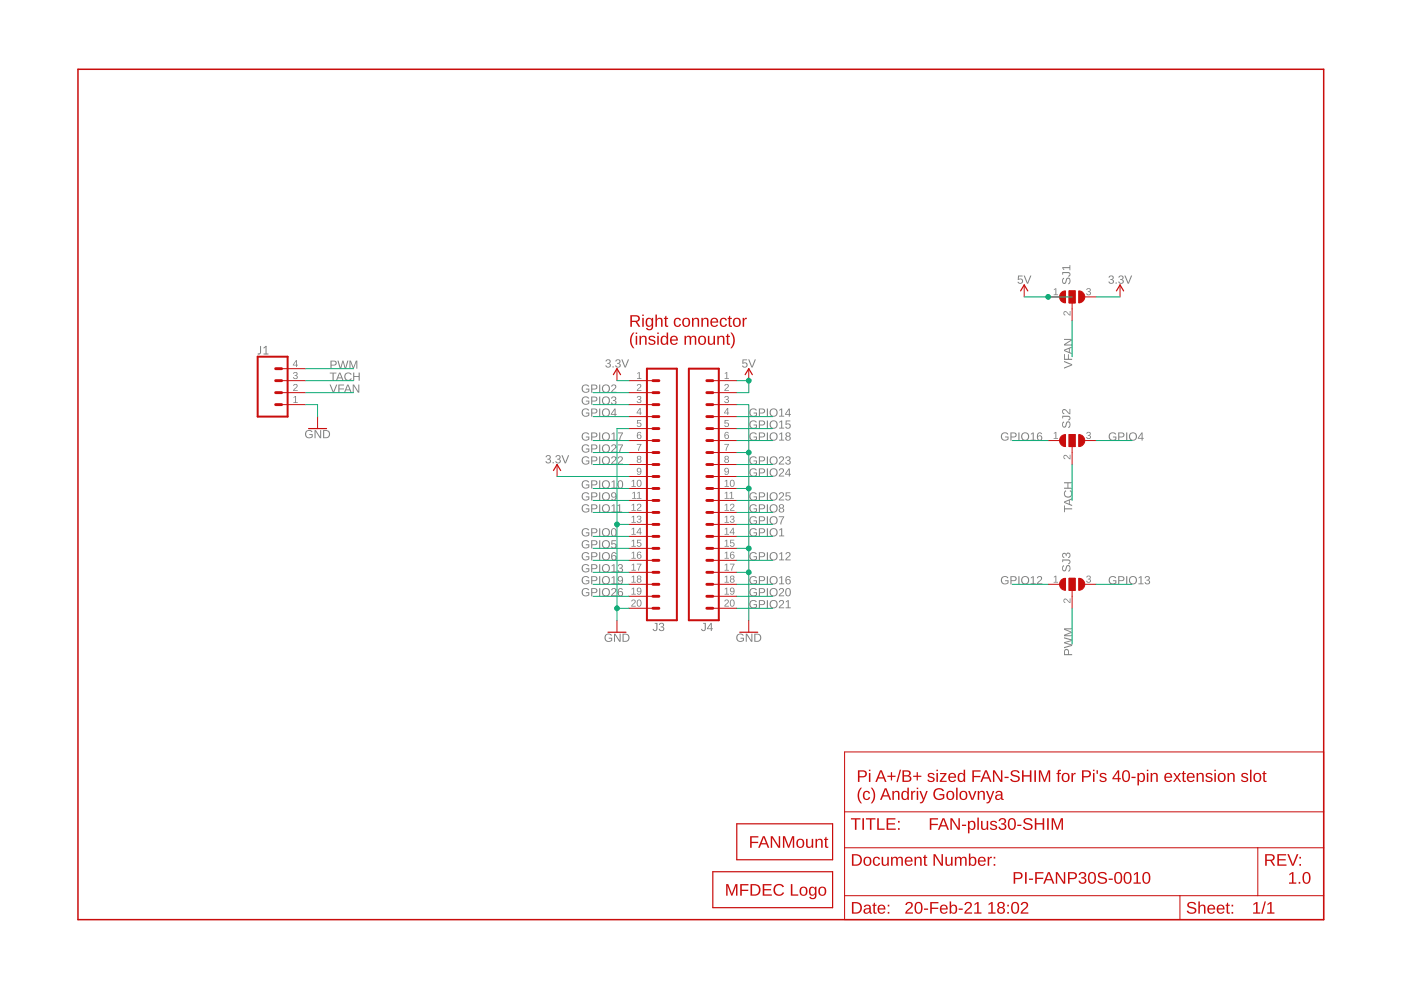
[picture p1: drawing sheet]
<?xml version="1.0" encoding="utf-8"?>
<!DOCTYPE eagle SYSTEM "eagle.dtd">
<!--
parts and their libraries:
SparkFun-PowerSymbols: Licensing: Creative Commons ShareAlike 4.0 International - https://creativecommons.org/licenses/by-sa/4.0
-->
<eagle version="9.6.2">
<drawing>
<settings>
<setting alwaysvectorfont="no"/>
<setting verticaltext="up"/>
</settings>
<grid distance="0.1" unitdist="inch" unit="inch" style="lines" multiple="1" display="no" altdistance="0.01" altunitdist="inch" altunit="inch"/>
<schematic xreflabel="%F%N/%S.%C%R" xrefpart="/%S.%C%R">
<libraries>
<library name="frames">
<symbols>
<symbol name="DINA4_L">
<frame x1="0" y1="0" x2="264.16" y2="180.34" columns="4" rows="4" layer="94" border-left="no" border-top="no" border-right="no" border-bottom="no"/>
</symbol>
<symbol name="DOCFIELD">
<wire x1="0" y1="0" x2="71.12" y2="0" width="0.1016" layer="94"/>
<wire x1="101.6" y1="15.24" x2="87.63" y2="15.24" width="0.1016" layer="94"/>
<wire x1="0" y1="0" x2="0" y2="5.08" width="0.1016" layer="94"/>
<wire x1="0" y1="5.08" x2="71.12" y2="5.08" width="0.1016" layer="94"/>
<wire x1="0" y1="5.08" x2="0" y2="15.24" width="0.1016" layer="94"/>
<wire x1="101.6" y1="15.24" x2="101.6" y2="5.08" width="0.1016" layer="94"/>
<wire x1="71.12" y1="5.08" x2="71.12" y2="0" width="0.1016" layer="94"/>
<wire x1="71.12" y1="5.08" x2="87.63" y2="5.08" width="0.1016" layer="94"/>
<wire x1="71.12" y1="0" x2="101.6" y2="0" width="0.1016" layer="94"/>
<wire x1="87.63" y1="15.24" x2="87.63" y2="5.08" width="0.1016" layer="94"/>
<wire x1="87.63" y1="15.24" x2="0" y2="15.24" width="0.1016" layer="94"/>
<wire x1="87.63" y1="5.08" x2="101.6" y2="5.08" width="0.1016" layer="94"/>
<wire x1="101.6" y1="5.08" x2="101.6" y2="0" width="0.1016" layer="94"/>
<wire x1="0" y1="15.24" x2="0" y2="22.86" width="0.1016" layer="94"/>
<wire x1="101.6" y1="35.56" x2="0" y2="35.56" width="0.1016" layer="94"/>
<wire x1="101.6" y1="35.56" x2="101.6" y2="22.86" width="0.1016" layer="94"/>
<wire x1="0" y1="22.86" x2="101.6" y2="22.86" width="0.1016" layer="94"/>
<wire x1="0" y1="22.86" x2="0" y2="35.56" width="0.1016" layer="94"/>
<wire x1="101.6" y1="22.86" x2="101.6" y2="15.24" width="0.1016" layer="94"/>
<text x="1.27" y="1.27" size="2.54" layer="94">Date:</text>
<text x="12.7" y="1.27" size="2.54" layer="94">&gt;LAST_DATE_TIME</text>
<text x="72.39" y="1.27" size="2.54" layer="94">Sheet:</text>
<text x="86.36" y="1.27" size="2.54" layer="94">&gt;SHEET</text>
<text x="88.9" y="11.43" size="2.54" layer="94">REV:</text>
<text x="1.27" y="19.05" size="2.54" layer="94">TITLE:</text>
<text x="1.27" y="11.43" size="2.54" layer="94">Document Number:</text>
<text x="17.78" y="19.05" size="2.54" layer="94">&gt;DRAWING_NAME</text>
</symbol>
</symbols>
<devicesets>
<deviceset name="DINA4_L" prefix="FRAME" uservalue="yes">
<gates>
<gate name="G$1" symbol="DINA4_L" x="0" y="0"/>
<gate name="G$2" symbol="DOCFIELD" x="162.56" y="0" addlevel="must"/>
</gates>
<devices>
<device name="">
<technologies>
<technology name=""/>
</technologies>
</device>
</devices>
</deviceset>
</devicesets>
</library>
<library name="SparkFun-PowerSymbols">
<symbols>
<symbol name="3.3V">
<wire x1="0.762" y1="1.27" x2="0" y2="2.54" width="0.254" layer="94"/>
<wire x1="0" y1="2.54" x2="-0.762" y2="1.27" width="0.254" layer="94"/>
<pin name="3.3V" x="0" y="0" visible="off" length="short" direction="sup" rot="R90"/>
<text x="0" y="2.794" size="1.778" layer="96" align="bottom-center">&gt;VALUE</text>
</symbol>
<symbol name="DGND">
<wire x1="-1.905" y1="0" x2="1.905" y2="0" width="0.254" layer="94"/>
<pin name="GND" x="0" y="2.54" visible="off" length="short" direction="sup" rot="R270"/>
<text x="0" y="-0.254" size="1.778" layer="96" align="top-center">&gt;VALUE</text>
</symbol>
<symbol name="5V">
<wire x1="0.762" y1="1.27" x2="0" y2="2.54" width="0.254" layer="94"/>
<wire x1="0" y1="2.54" x2="-0.762" y2="1.27" width="0.254" layer="94"/>
<pin name="5V" x="0" y="0" visible="off" length="short" direction="sup" rot="R90"/>
<text x="0" y="2.794" size="1.778" layer="96" align="bottom-center">&gt;VALUE</text>
</symbol>
</symbols>
<devicesets>
<deviceset name="3.3V" prefix="SUPPLY">
<gates>
<gate name="G$1" symbol="3.3V" x="0" y="0"/>
</gates>
<devices>
<device name="">
<technologies>
<technology name=""/>
</technologies>
</device>
</devices>
</deviceset>
<deviceset name="GND" prefix="GND">
<gates>
<gate name="1" symbol="DGND" x="0" y="0"/>
</gates>
<devices>
<device name="">
<technologies>
<technology name=""/>
</technologies>
</device>
</devices>
</deviceset>
<deviceset name="5V" prefix="SUPPLY">
<gates>
<gate name="G$1" symbol="5V" x="0" y="0"/>
</gates>
<devices>
<device name="">
<technologies>
<technology name=""/>
</technologies>
</device>
</devices>
</deviceset>
</devicesets>
</library>
<library name="_my_locked_connectors">
<symbols>
<symbol name="CONN_20">
<wire x1="3.81" y1="-27.94" x2="-2.54" y2="-27.94" width="0.4064" layer="94"/>
<wire x1="1.27" y1="-20.32" x2="2.54" y2="-20.32" width="0.6096" layer="94"/>
<wire x1="1.27" y1="-22.86" x2="2.54" y2="-22.86" width="0.6096" layer="94"/>
<wire x1="1.27" y1="-25.4" x2="2.54" y2="-25.4" width="0.6096" layer="94"/>
<wire x1="1.27" y1="-15.24" x2="2.54" y2="-15.24" width="0.6096" layer="94"/>
<wire x1="1.27" y1="-17.78" x2="2.54" y2="-17.78" width="0.6096" layer="94"/>
<wire x1="1.27" y1="-12.7" x2="2.54" y2="-12.7" width="0.6096" layer="94"/>
<wire x1="1.27" y1="-10.16" x2="2.54" y2="-10.16" width="0.6096" layer="94"/>
<wire x1="1.27" y1="-7.62" x2="2.54" y2="-7.62" width="0.6096" layer="94"/>
<wire x1="1.27" y1="-5.08" x2="2.54" y2="-5.08" width="0.6096" layer="94"/>
<wire x1="1.27" y1="-2.54" x2="2.54" y2="-2.54" width="0.6096" layer="94"/>
<wire x1="1.27" y1="5.08" x2="2.54" y2="5.08" width="0.6096" layer="94"/>
<wire x1="1.27" y1="2.54" x2="2.54" y2="2.54" width="0.6096" layer="94"/>
<wire x1="1.27" y1="0" x2="2.54" y2="0" width="0.6096" layer="94"/>
<wire x1="-2.54" y1="25.4" x2="-2.54" y2="-27.94" width="0.4064" layer="94"/>
<wire x1="3.81" y1="-27.94" x2="3.81" y2="25.4" width="0.4064" layer="94"/>
<wire x1="-2.54" y1="25.4" x2="3.81" y2="25.4" width="0.4064" layer="94"/>
<wire x1="1.27" y1="10.16" x2="2.54" y2="10.16" width="0.6096" layer="94"/>
<wire x1="1.27" y1="7.62" x2="2.54" y2="7.62" width="0.6096" layer="94"/>
<wire x1="1.27" y1="12.7" x2="2.54" y2="12.7" width="0.6096" layer="94"/>
<wire x1="1.27" y1="15.24" x2="2.54" y2="15.24" width="0.6096" layer="94"/>
<wire x1="1.27" y1="17.78" x2="2.54" y2="17.78" width="0.6096" layer="94"/>
<wire x1="1.27" y1="20.32" x2="2.54" y2="20.32" width="0.6096" layer="94"/>
<wire x1="1.27" y1="22.86" x2="2.54" y2="22.86" width="0.6096" layer="94"/>
<text x="-2.54" y="-30.226" size="1.778" layer="96">&gt;VALUE</text>
<text x="-2.54" y="25.908" size="1.778" layer="95">&gt;NAME</text>
<pin name="1" x="7.62" y="-25.4" visible="pad" length="middle" direction="pas" swaplevel="1" rot="R180"/>
<pin name="2" x="7.62" y="-22.86" visible="pad" length="middle" direction="pas" swaplevel="1" rot="R180"/>
<pin name="3" x="7.62" y="-20.32" visible="pad" length="middle" direction="pas" swaplevel="1" rot="R180"/>
<pin name="4" x="7.62" y="-17.78" visible="pad" length="middle" direction="pas" swaplevel="1" rot="R180"/>
<pin name="5" x="7.62" y="-15.24" visible="pad" length="middle" direction="pas" swaplevel="1" rot="R180"/>
<pin name="6" x="7.62" y="-12.7" visible="pad" length="middle" direction="pas" swaplevel="1" rot="R180"/>
<pin name="7" x="7.62" y="-10.16" visible="pad" length="middle" direction="pas" swaplevel="1" rot="R180"/>
<pin name="8" x="7.62" y="-7.62" visible="pad" length="middle" direction="pas" swaplevel="1" rot="R180"/>
<pin name="9" x="7.62" y="-5.08" visible="pad" length="middle" direction="pas" swaplevel="1" rot="R180"/>
<pin name="10" x="7.62" y="-2.54" visible="pad" length="middle" direction="pas" swaplevel="1" rot="R180"/>
<pin name="11" x="7.62" y="0" visible="pad" length="middle" direction="pas" swaplevel="1" rot="R180"/>
<pin name="12" x="7.62" y="2.54" visible="pad" length="middle" direction="pas" swaplevel="1" rot="R180"/>
<pin name="13" x="7.62" y="5.08" visible="pad" length="middle" direction="pas" swaplevel="1" rot="R180"/>
<pin name="14" x="7.62" y="7.62" visible="pad" length="middle" direction="pas" swaplevel="1" rot="R180"/>
<pin name="15" x="7.62" y="10.16" visible="pad" length="middle" direction="pas" swaplevel="1" rot="R180"/>
<pin name="16" x="7.62" y="12.7" visible="pad" length="middle" direction="pas" swaplevel="1" rot="R180"/>
<pin name="17" x="7.62" y="15.24" visible="pad" length="middle" direction="pas" swaplevel="1" rot="R180"/>
<pin name="18" x="7.62" y="17.78" visible="pad" length="middle" direction="pas" swaplevel="1" rot="R180"/>
<pin name="19" x="7.62" y="20.32" visible="pad" length="middle" direction="pas" swaplevel="1" rot="R180"/>
<pin name="20" x="7.62" y="22.86" visible="pad" length="middle" direction="pas" swaplevel="1" rot="R180"/>
</symbol>
</symbols>
<devicesets>
<deviceset name="CONN_20" prefix="J" uservalue="yes">
<gates>
<gate name="G$1" symbol="CONN_20" x="0" y="0"/>
</gates>
<devices>
<device name="PTH" package="1X20">
<connects>
<connect gate="G$1" pin="1" pad="1"/>
<connect gate="G$1" pin="10" pad="10"/>
<connect gate="G$1" pin="11" pad="11"/>
<connect gate="G$1" pin="12" pad="12"/>
<connect gate="G$1" pin="13" pad="13"/>
<connect gate="G$1" pin="14" pad="14"/>
<connect gate="G$1" pin="15" pad="15"/>
<connect gate="G$1" pin="16" pad="16"/>
<connect gate="G$1" pin="17" pad="17"/>
<connect gate="G$1" pin="18" pad="18"/>
<connect gate="G$1" pin="19" pad="19"/>
<connect gate="G$1" pin="2" pad="2"/>
<connect gate="G$1" pin="20" pad="20"/>
<connect gate="G$1" pin="3" pad="3"/>
<connect gate="G$1" pin="4" pad="4"/>
<connect gate="G$1" pin="5" pad="5"/>
<connect gate="G$1" pin="6" pad="6"/>
<connect gate="G$1" pin="7" pad="7"/>
<connect gate="G$1" pin="8" pad="8"/>
<connect gate="G$1" pin="9" pad="9"/>
</connects>
<technologies>
<technology name=""/>
</technologies>
</device>
<device name="LOCK" package="1X20_LOCK">
<connects>
<connect gate="G$1" pin="1" pad="1"/>
<connect gate="G$1" pin="10" pad="10"/>
<connect gate="G$1" pin="11" pad="11"/>
<connect gate="G$1" pin="12" pad="12"/>
<connect gate="G$1" pin="13" pad="13"/>
<connect gate="G$1" pin="14" pad="14"/>
<connect gate="G$1" pin="15" pad="15"/>
<connect gate="G$1" pin="16" pad="16"/>
<connect gate="G$1" pin="17" pad="17"/>
<connect gate="G$1" pin="18" pad="18"/>
<connect gate="G$1" pin="19" pad="19"/>
<connect gate="G$1" pin="2" pad="2"/>
<connect gate="G$1" pin="20" pad="20"/>
<connect gate="G$1" pin="3" pad="3"/>
<connect gate="G$1" pin="4" pad="4"/>
<connect gate="G$1" pin="5" pad="5"/>
<connect gate="G$1" pin="6" pad="6"/>
<connect gate="G$1" pin="7" pad="7"/>
<connect gate="G$1" pin="8" pad="8"/>
<connect gate="G$1" pin="9" pad="9"/>
</connects>
<technologies>
<technology name=""/>
</technologies>
</device>
</devices>
</deviceset>
</devicesets>
</library>
<library name="_my_logos">
<symbols>
<symbol name="MFDECLOGO">
<text x="2.54" y="2.54" size="2.54" layer="94">MFDEC Logo</text>
<wire x1="0" y1="0" x2="0" y2="7.62" width="0.254" layer="94"/>
<wire x1="0" y1="7.62" x2="25.4" y2="7.62" width="0.254" layer="94"/>
<wire x1="25.4" y1="7.62" x2="25.4" y2="0" width="0.254" layer="94"/>
<wire x1="25.4" y1="0" x2="0" y2="0" width="0.254" layer="94"/>
</symbol>
</symbols>
<devicesets>
<deviceset name="MFDECLOGO" prefix="LOGO">
<gates>
<gate name="G$1" symbol="MFDECLOGO" x="0" y="0"/>
</gates>
<devices>
<device name="_SQ_5MM" package="MFDEC_SQ_5MM">
<technologies>
<technology name=""/>
</technologies>
</device>
<device name="_SQ_8MM" package="MFDEC_SQ_8MM">
<technologies>
<technology name=""/>
</technologies>
</device>
<device name="_SQ_16MM" package="MFDEC_SQ_16MM">
<technologies>
<technology name=""/>
</technologies>
</device>
<device name="_SQ_10MM" package="MFDEC_SQ_10MM">
<technologies>
<technology name=""/>
</technologies>
</device>
<device name="_SQ_20MM" package="MFDEC_SQ_20MM">
<technologies>
<technology name=""/>
</technologies>
</device>
<device name="_L_20MM" package="MFDEC_L_20MM">
<technologies>
<technology name=""/>
</technologies>
</device>
<device name="_L_30MM" package="MFDEC_L_30MM">
<technologies>
<technology name=""/>
</technologies>
</device>
<device name="_L_40MM" package="MFDEC_L_40MM">
<technologies>
<technology name=""/>
</technologies>
</device>
<device name="_L_10MM" package="MFDEC_L_10MM">
<technologies>
<technology name=""/>
</technologies>
</device>
</devices>
</deviceset>
</devicesets>
</library>
<library name="_my_fans">
<symbols>
<symbol name="FANMNT">
<text x="2.54" y="2.54" size="2.54" layer="94">FANMount</text>
<wire x1="0" y1="0" x2="20.32" y2="0" width="0.254" layer="94"/>
<wire x1="20.32" y1="0" x2="20.32" y2="7.62" width="0.254" layer="94"/>
<wire x1="20.32" y1="7.62" x2="0" y2="7.62" width="0.254" layer="94"/>
<wire x1="0" y1="7.62" x2="0" y2="0" width="0.254" layer="94"/>
</symbol>
</symbols>
<devicesets>
<deviceset name="FAN" prefix="FAN">
<gates>
<gate name="G$1" symbol="FANMNT" x="0" y="0"/>
</gates>
<devices>
<device name="40H" package="FAN40H">
<technologies>
<technology name=""/>
</technologies>
</device>
<device name="40HO" package="FAN40HO">
<technologies>
<technology name=""/>
</technologies>
</device>
<device name="30H" package="FAN30H">
<technologies>
<technology name=""/>
</technologies>
</device>
<device name="30HO" package="FAN30HO">
<technologies>
<technology name=""/>
</technologies>
</device>
<device name="25H" package="FAN25H">
<technologies>
<technology name=""/>
</technologies>
</device>
<device name="25HO" package="FAN25HO">
<technologies>
<technology name=""/>
</technologies>
</device>
<device name="20H" package="FAN20H">
<technologies>
<technology name=""/>
</technologies>
</device>
<device name="20HO" package="FAN20HO">
<technologies>
<technology name=""/>
</technologies>
</device>
<device name="17H" package="FAN17H">
<technologies>
<technology name=""/>
</technologies>
</device>
<device name="17HO" package="FAN17HO">
<technologies>
<technology name=""/>
</technologies>
</device>
<device name="50H" package="FAN50H">
<technologies>
<technology name=""/>
</technologies>
</device>
<device name="50HO" package="FAN50HO">
<technologies>
<technology name=""/>
</technologies>
</device>
<device name="60H" package="FAN60H">
<technologies>
<technology name=""/>
</technologies>
</device>
<device name="60HO" package="FAN60HO">
<technologies>
<technology name=""/>
</technologies>
</device>
</devices>
</deviceset>
</devicesets>
</library>
<library name="SparkFun-Connectors">
<symbols>
<symbol name="CONN_04">
<wire x1="1.27" y1="-5.08" x2="-5.08" y2="-5.08" width="0.4064" layer="94"/>
<wire x1="-1.27" y1="2.54" x2="0" y2="2.54" width="0.6096" layer="94"/>
<wire x1="-1.27" y1="0" x2="0" y2="0" width="0.6096" layer="94"/>
<wire x1="-1.27" y1="-2.54" x2="0" y2="-2.54" width="0.6096" layer="94"/>
<wire x1="-5.08" y1="7.62" x2="-5.08" y2="-5.08" width="0.4064" layer="94"/>
<wire x1="1.27" y1="-5.08" x2="1.27" y2="7.62" width="0.4064" layer="94"/>
<wire x1="-5.08" y1="7.62" x2="1.27" y2="7.62" width="0.4064" layer="94"/>
<wire x1="-1.27" y1="5.08" x2="0" y2="5.08" width="0.6096" layer="94"/>
<text x="-5.08" y="-7.366" size="1.778" layer="96" font="vector">&gt;VALUE</text>
<text x="-5.08" y="8.128" size="1.778" layer="95" font="vector">&gt;NAME</text>
<pin name="1" x="5.08" y="-2.54" visible="pad" length="middle" direction="pas" swaplevel="1" rot="R180"/>
<pin name="2" x="5.08" y="0" visible="pad" length="middle" direction="pas" swaplevel="1" rot="R180"/>
<pin name="3" x="5.08" y="2.54" visible="pad" length="middle" direction="pas" swaplevel="1" rot="R180"/>
<pin name="4" x="5.08" y="5.08" visible="pad" length="middle" direction="pas" swaplevel="1" rot="R180"/>
</symbol>
</symbols>
<devicesets>
<deviceset name="CONN_04" prefix="J" uservalue="yes">
<gates>
<gate name="G$1" symbol="CONN_04" x="-2.54" y="0"/>
</gates>
<devices>
<device name="" package="1X04">
<connects>
<connect gate="G$1" pin="1" pad="1"/>
<connect gate="G$1" pin="2" pad="2"/>
<connect gate="G$1" pin="3" pad="3"/>
<connect gate="G$1" pin="4" pad="4"/>
</connects>
<package3dinstances>
<package3dinstance package3d_urn="urn:adsk.eagle:package:38085/1"/>
</package3dinstances>
<technologies>
<technology name="">
<attribute name="PROD_ID" value="CONN-09696" constant="no"/>
</technology>
</technologies>
</device>
<device name="POLAR" package="MOLEX-1X4">
<connects>
<connect gate="G$1" pin="1" pad="1"/>
<connect gate="G$1" pin="2" pad="2"/>
<connect gate="G$1" pin="3" pad="3"/>
<connect gate="G$1" pin="4" pad="4"/>
</connects>
<package3dinstances>
<package3dinstance package3d_urn="urn:adsk.eagle:package:38087/1"/>
</package3dinstances>
<technologies>
<technology name="">
<attribute name="PROD_ID" value="CONN-08186" constant="no"/>
<attribute name="SF_ID" value="PRT-08231" constant="no"/>
</technology>
</technologies>
</device>
<device name="SCREW" package="SCREWTERMINAL-3.5MM-4">
<connects>
<connect gate="G$1" pin="1" pad="1"/>
<connect gate="G$1" pin="2" pad="2"/>
<connect gate="G$1" pin="3" pad="3"/>
<connect gate="G$1" pin="4" pad="4"/>
</connects>
<package3dinstances>
<package3dinstance package3d_urn="urn:adsk.eagle:package:38090/1"/>
</package3dinstances>
<technologies>
<technology name="">
<attribute name="PROD_ID" value="2xCONN-08399" constant="no"/>
<attribute name="SF_ID" value="2xPRT-08084" constant="no"/>
</technology>
</technologies>
</device>
<device name="1.27MM" package="1X04_1.27MM">
<connects>
<connect gate="G$1" pin="1" pad="1"/>
<connect gate="G$1" pin="2" pad="2"/>
<connect gate="G$1" pin="3" pad="3"/>
<connect gate="G$1" pin="4" pad="4"/>
</connects>
<package3dinstances>
<package3dinstance package3d_urn="urn:adsk.eagle:package:38086/1"/>
</package3dinstances>
<technologies>
<technology name=""/>
</technologies>
</device>
<device name="LOCK" package="1X04_LOCK">
<connects>
<connect gate="G$1" pin="1" pad="1"/>
<connect gate="G$1" pin="2" pad="2"/>
<connect gate="G$1" pin="3" pad="3"/>
<connect gate="G$1" pin="4" pad="4"/>
</connects>
<package3dinstances>
<package3dinstance package3d_urn="urn:adsk.eagle:package:38089/1"/>
</package3dinstances>
<technologies>
<technology name="">
<attribute name="PROD_ID" value="CONN-09696" constant="no"/>
</technology>
</technologies>
</device>
<device name="LOCK_LONGPADS" package="1X04_LOCK_LONGPADS">
<connects>
<connect gate="G$1" pin="1" pad="1"/>
<connect gate="G$1" pin="2" pad="2"/>
<connect gate="G$1" pin="3" pad="3"/>
<connect gate="G$1" pin="4" pad="4"/>
</connects>
<package3dinstances>
<package3dinstance package3d_urn="urn:adsk.eagle:package:38091/1"/>
</package3dinstances>
<technologies>
<technology name="">
<attribute name="PROD_ID" value="CONN-09696" constant="no"/>
</technology>
</technologies>
</device>
<device name="POLAR_LOCK" package="MOLEX-1X4_LOCK">
<connects>
<connect gate="G$1" pin="1" pad="1"/>
<connect gate="G$1" pin="2" pad="2"/>
<connect gate="G$1" pin="3" pad="3"/>
<connect gate="G$1" pin="4" pad="4"/>
</connects>
<package3dinstances>
<package3dinstance package3d_urn="urn:adsk.eagle:package:38092/1"/>
</package3dinstances>
<technologies>
<technology name="">
<attribute name="PROD_ID" value="CONN-08186" constant="no"/>
<attribute name="SF_ID" value="PRT-08231" constant="no"/>
</technology>
</technologies>
</device>
<device name="SMD" package="1X04_SMD_RA_MALE">
<connects>
<connect gate="G$1" pin="1" pad="1"/>
<connect gate="G$1" pin="2" pad="2"/>
<connect gate="G$1" pin="3" pad="3"/>
<connect gate="G$1" pin="4" pad="4"/>
</connects>
<package3dinstances>
<package3dinstance package3d_urn="urn:adsk.eagle:package:38093/1"/>
</package3dinstances>
<technologies>
<technology name="">
<attribute name="PROD_ID" value="CONN-09140" constant="no"/>
<attribute name="SF_ID" value="PRT-12638" constant="no"/>
</technology>
</technologies>
</device>
<device name="LONGPADS" package="1X04_LONGPADS">
<connects>
<connect gate="G$1" pin="1" pad="1"/>
<connect gate="G$1" pin="2" pad="2"/>
<connect gate="G$1" pin="3" pad="3"/>
<connect gate="G$1" pin="4" pad="4"/>
</connects>
<package3dinstances>
<package3dinstance package3d_urn="urn:adsk.eagle:package:38098/1"/>
</package3dinstances>
<technologies>
<technology name="">
<attribute name="PROD_ID" value="CONN-09696" constant="no"/>
</technology>
</technologies>
</device>
<device name="1X04_NO_SILK" package="1X04_NO_SILK">
<connects>
<connect gate="G$1" pin="1" pad="1"/>
<connect gate="G$1" pin="2" pad="2"/>
<connect gate="G$1" pin="3" pad="3"/>
<connect gate="G$1" pin="4" pad="4"/>
</connects>
<package3dinstances>
<package3dinstance package3d_urn="urn:adsk.eagle:package:38094/1"/>
</package3dinstances>
<technologies>
<technology name="">
<attribute name="PROD_ID" value="CONN-09696" constant="no"/>
</technology>
</technologies>
</device>
<device name="JST-PTH" package="JST-4-PTH">
<connects>
<connect gate="G$1" pin="1" pad="1"/>
<connect gate="G$1" pin="2" pad="2"/>
<connect gate="G$1" pin="3" pad="3"/>
<connect gate="G$1" pin="4" pad="4"/>
</connects>
<package3dinstances>
<package3dinstance package3d_urn="urn:adsk.eagle:package:38101/1"/>
</package3dinstances>
<technologies>
<technology name="">
<attribute name="PROD_ID" value="WIRE-13531" constant="no"/>
<attribute name="SF_ID" value="PRT-09916" constant="no"/>
</technology>
</technologies>
</device>
<device name="SCREW_LOCK" package="SCREWTERMINAL-3.5MM-4_LOCK">
<connects>
<connect gate="G$1" pin="1" pad="1"/>
<connect gate="G$1" pin="2" pad="2"/>
<connect gate="G$1" pin="3" pad="3"/>
<connect gate="G$1" pin="4" pad="4"/>
</connects>
<package3dinstances>
<package3dinstance package3d_urn="urn:adsk.eagle:package:38095/1"/>
</package3dinstances>
<technologies>
<technology name=""/>
</technologies>
</device>
<device name="SMD2" package="1X04_1MM_RA">
<connects>
<connect gate="G$1" pin="1" pad="1"/>
<connect gate="G$1" pin="2" pad="2"/>
<connect gate="G$1" pin="3" pad="3"/>
<connect gate="G$1" pin="4" pad="4"/>
</connects>
<package3dinstances>
<package3dinstance package3d_urn="urn:adsk.eagle:package:38096/1"/>
</package3dinstances>
<technologies>
<technology name="">
<attribute name="PROD_ID" value="CONN-10310" constant="no"/>
<attribute name="SF_ID" value="PRT-10208" constant="no"/>
</technology>
</technologies>
</device>
<device name="SMD_STRAIGHT_COMBO" package="1X04_SMD_VERTICAL_COMBO">
<connects>
<connect gate="G$1" pin="1" pad="1"/>
<connect gate="G$1" pin="2" pad="2"/>
<connect gate="G$1" pin="3" pad="3"/>
<connect gate="G$1" pin="4" pad="4"/>
</connects>
<package3dinstances>
<package3dinstance package3d_urn="urn:adsk.eagle:package:38097/1"/>
</package3dinstances>
<technologies>
<technology name="">
<attribute name="PROD_ID" value="CONN-08511"/>
<attribute name="VALUE" value="1X04_SMD_STRAIGHT_COMBO"/>
</technology>
</technologies>
</device>
<device name="SMD_LONG" package="1X04_SMD_LONG">
<connects>
<connect gate="G$1" pin="1" pad="1"/>
<connect gate="G$1" pin="2" pad="2"/>
<connect gate="G$1" pin="3" pad="3"/>
<connect gate="G$1" pin="4" pad="4"/>
</connects>
<package3dinstances>
<package3dinstance package3d_urn="urn:adsk.eagle:package:38099/1"/>
</package3dinstances>
<technologies>
<technology name="">
<attribute name="PROD_ID" value="CONN-09140" constant="no"/>
<attribute name="SF_ID" value="PRT-12638" constant="no"/>
</technology>
</technologies>
</device>
<device name="JST-PTH-VERT" package="JST-4-PTH-VERT">
<connects>
<connect gate="G$1" pin="1" pad="1"/>
<connect gate="G$1" pin="2" pad="2"/>
<connect gate="G$1" pin="3" pad="3"/>
<connect gate="G$1" pin="4" pad="4"/>
</connects>
<package3dinstances>
<package3dinstance package3d_urn="urn:adsk.eagle:package:38102/1"/>
</package3dinstances>
<technologies>
<technology name="">
<attribute name="PROD_ID" value="CONN-13251"/>
</technology>
</technologies>
</device>
<device name="SMD_RA_FEMALE" package="1X04_SMD_RA_FEMALE">
<connects>
<connect gate="G$1" pin="1" pad="1"/>
<connect gate="G$1" pin="2" pad="2"/>
<connect gate="G$1" pin="3" pad="3"/>
<connect gate="G$1" pin="4" pad="4"/>
</connects>
<package3dinstances>
<package3dinstance package3d_urn="urn:adsk.eagle:package:38100/1"/>
</package3dinstances>
<technologies>
<technology name="">
<attribute name="PROD_ID" value="CONN-12382" constant="no"/>
</technology>
</technologies>
</device>
</devices>
</deviceset>
</devicesets>
</library>
<library name="_my_jumpers">
<symbols>
<symbol name="SJ_2">
<wire x1="-0.635" y1="-1.397" x2="0.635" y2="-1.397" width="1.27" layer="94" curve="180" cap="flat"/>
<wire x1="-0.635" y1="1.397" x2="0.635" y2="1.397" width="1.27" layer="94" curve="-180" cap="flat"/>
<wire x1="1.27" y1="-0.635" x2="-1.27" y2="-0.635" width="0.1524" layer="94"/>
<wire x1="-1.27" y1="-0.635" x2="-1.27" y2="0" width="0.1524" layer="94"/>
<wire x1="-1.27" y1="0" x2="-1.27" y2="0.635" width="0.1524" layer="94"/>
<wire x1="-1.27" y1="0.635" x2="1.27" y2="0.635" width="0.1524" layer="94"/>
<wire x1="1.27" y1="0.635" x2="1.27" y2="-0.635" width="0.1524" layer="94"/>
<wire x1="-2.54" y1="0" x2="-1.27" y2="0" width="0.1524" layer="94"/>
<text x="2.54" y="0.381" size="1.778" layer="95">&gt;NAME</text>
<text x="2.54" y="-1.905" size="1.778" layer="96">&gt;VALUE</text>
<rectangle x1="-1.27" y1="-0.635" x2="1.27" y2="0.635" layer="94"/>
<pin name="3" x="0" y="-5.08" visible="pad" length="short" direction="pas" rot="R90"/>
<pin name="1" x="0" y="5.08" visible="pad" length="short" direction="pas" rot="R270"/>
<pin name="2" x="-5.08" y="0" visible="pad" length="short" direction="pas"/>
</symbol>
</symbols>
<devicesets>
<deviceset name="SJ2" prefix="SJ" uservalue="yes">
<gates>
<gate name="G$1" symbol="SJ_2" x="0" y="0"/>
</gates>
<devices>
<device name="W" package="SJ_2W">
<connects>
<connect gate="G$1" pin="1" pad="1"/>
<connect gate="G$1" pin="2" pad="2"/>
<connect gate="G$1" pin="3" pad="3"/>
</connects>
<technologies>
<technology name=""/>
</technologies>
</device>
<device name="" package="SJ_2">
<connects>
<connect gate="G$1" pin="1" pad="1"/>
<connect gate="G$1" pin="2" pad="2"/>
<connect gate="G$1" pin="3" pad="3"/>
</connects>
<technologies>
<technology name=""/>
</technologies>
</device>
<device name="FI" package="SJ_2FI">
<connects>
<connect gate="G$1" pin="1" pad="1"/>
<connect gate="G$1" pin="2" pad="2"/>
<connect gate="G$1" pin="3" pad="3"/>
</connects>
<technologies>
<technology name=""/>
</technologies>
</device>
<device name="FO" package="SJ_2FO">
<connects>
<connect gate="G$1" pin="1" pad="1"/>
<connect gate="G$1" pin="2" pad="2"/>
<connect gate="G$1" pin="3" pad="3"/>
</connects>
<technologies>
<technology name=""/>
</technologies>
</device>
<device name="FR" package="SJ_2F">
<connects>
<connect gate="G$1" pin="1" pad="1"/>
<connect gate="G$1" pin="2" pad="2"/>
<connect gate="G$1" pin="3" pad="3"/>
</connects>
<technologies>
<technology name=""/>
</technologies>
</device>
<device name="FL" package="SJ_2F">
<connects>
<connect gate="G$1" pin="1" pad="3"/>
<connect gate="G$1" pin="2" pad="2"/>
<connect gate="G$1" pin="3" pad="1"/>
</connects>
<technologies>
<technology name=""/>
</technologies>
</device>
</devices>
</deviceset>
</devicesets>
</library>
</libraries>
<attributes>
</attributes>
<variantdefs>
</variantdefs>
<classes>
<class number="0" name="default" width="0" drill="0">
</class>
</classes>
<parts>
<part name="FRAME1" library="frames" deviceset="DINA4_L" device=""/>
<part name="J3" library="_my_locked_connectors" deviceset="CONN_20" device="LOCK"/>
<part name="J4" library="_my_locked_connectors" deviceset="CONN_20" device="LOCK"/>
<part name="SUPPLY8" library="SparkFun-PowerSymbols" deviceset="3.3V" device=""/>
<part name="SUPPLY9" library="SparkFun-PowerSymbols" deviceset="3.3V" device=""/>
<part name="GND7" library="SparkFun-PowerSymbols" deviceset="GND" device=""/>
<part name="GND8" library="SparkFun-PowerSymbols" deviceset="GND" device=""/>
<part name="SUPPLY2" library="SparkFun-PowerSymbols" deviceset="5V" device=""/>
<part name="LOGO1" library="_my_logos" deviceset="MFDECLOGO" device="_L_40MM" value="MFDECLOGO_L_40MM"/>
<part name="FAN1" library="_my_fans" deviceset="FAN" device="30HO" value="FAN30HO"/>
<part name="J1" library="SparkFun-Connectors" deviceset="CONN_04" device="" package3d_urn="urn:adsk.eagle:package:38085/1"/>
<part name="GND1" library="SparkFun-PowerSymbols" deviceset="GND" device=""/>
<part name="SJ1" library="_my_jumpers" deviceset="SJ2" device=""/>
<part name="SJ2" library="_my_jumpers" deviceset="SJ2" device=""/>
<part name="SJ3" library="_my_jumpers" deviceset="SJ2" device=""/>
<part name="SUPPLY1" library="SparkFun-PowerSymbols" deviceset="5V" device=""/>
<part name="SUPPLY3" library="SparkFun-PowerSymbols" deviceset="3.3V" device=""/>
</parts>
<sheets>
<sheet>
<plain>
<text x="256.54" y="7.62" size="2.54" layer="94">1.0</text>
<text x="198.12" y="7.62" size="2.54" layer="94">PI-FANP30S-0010</text>
<text x="165.1" y="25.4" size="2.54" layer="94">Pi A+/B+ sized FAN-SHIM for Pi's 40-pin extension slot
(c) Andriy Golovnya</text>
<text x="116.84" y="121.92" size="2.54" layer="94">Right connector
(inside mount)</text>
</plain>
<instances>
<instance part="FRAME1" gate="G$1" x="0" y="0" smashed="yes"/>
<instance part="FRAME1" gate="G$2" x="162.56" y="0" smashed="yes">
<attribute name="LAST_DATE_TIME" x="175.26" y="1.27" size="2.54" layer="94"/>
<attribute name="SHEET" x="248.92" y="1.27" size="2.54" layer="94"/>
<attribute name="DRAWING_NAME" x="180.34" y="19.05" size="2.54" layer="94"/>
</instance>
<instance part="J3" gate="G$1" x="124.46" y="88.9" smashed="yes" rot="R180">
<attribute name="VALUE" x="124.46" y="88.646" size="1.778" layer="96" font="vector" rot="R180"/>
<attribute name="NAME" x="124.46" y="62.992" size="1.778" layer="95" rot="R180"/>
</instance>
<instance part="J4" gate="G$1" x="132.08" y="88.9" smashed="yes" rot="MR180">
<attribute name="VALUE" x="132.08" y="88.646" size="1.778" layer="96" font="vector" rot="MR180"/>
<attribute name="NAME" x="132.08" y="62.992" size="1.778" layer="95" rot="MR180"/>
</instance>
<instance part="SUPPLY8" gate="G$1" x="114.3" y="114.3" smashed="yes">
<attribute name="VALUE" x="114.3" y="117.094" size="1.778" layer="96" align="bottom-center"/>
</instance>
<instance part="SUPPLY9" gate="G$1" x="101.6" y="93.98" smashed="yes">
<attribute name="VALUE" x="101.6" y="96.774" size="1.778" layer="96" align="bottom-center"/>
</instance>
<instance part="GND7" gate="1" x="114.3" y="60.96" smashed="yes">
<attribute name="VALUE" x="114.3" y="60.706" size="1.778" layer="96" align="top-center"/>
</instance>
<instance part="GND8" gate="1" x="142.24" y="60.96" smashed="yes">
<attribute name="VALUE" x="142.24" y="60.706" size="1.778" layer="96" align="top-center"/>
</instance>
<instance part="SUPPLY2" gate="G$1" x="142.24" y="114.3" smashed="yes">
<attribute name="VALUE" x="142.24" y="117.094" size="1.778" layer="96" align="bottom-center"/>
</instance>
<instance part="LOGO1" gate="G$1" x="134.62" y="2.54" smashed="yes"/>
<instance part="FAN1" gate="G$1" x="139.7" y="12.7" smashed="yes"/>
<instance part="J1" gate="G$1" x="43.18" y="111.76" smashed="yes">
<attribute name="VALUE" x="38.1" y="104.394" size="1.778" layer="96" font="vector"/>
<attribute name="NAME" x="38.1" y="119.888" size="1.778" layer="95" font="vector"/>
</instance>
<instance part="GND1" gate="1" x="50.8" y="104.14" smashed="yes">
<attribute name="VALUE" x="50.8" y="103.886" size="1.778" layer="96" align="top-center"/>
</instance>
<instance part="SJ1" gate="G$1" x="210.82" y="132.08" smashed="yes" rot="R90">
<attribute name="NAME" x="210.439" y="134.62" size="1.778" layer="95" rot="R90"/>
<attribute name="VALUE" x="212.725" y="134.62" size="1.778" layer="96" rot="R90"/>
</instance>
<instance part="SJ2" gate="G$1" x="210.82" y="101.6" smashed="yes" rot="R90">
<attribute name="NAME" x="210.439" y="104.14" size="1.778" layer="95" rot="R90"/>
<attribute name="VALUE" x="212.725" y="104.14" size="1.778" layer="96" rot="R90"/>
</instance>
<instance part="SJ3" gate="G$1" x="210.82" y="71.12" smashed="yes" rot="R90">
<attribute name="NAME" x="210.439" y="73.66" size="1.778" layer="95" rot="R90"/>
<attribute name="VALUE" x="212.725" y="73.66" size="1.778" layer="96" rot="R90"/>
</instance>
<instance part="SUPPLY1" gate="G$1" x="200.66" y="132.08" smashed="yes">
<attribute name="VALUE" x="200.66" y="134.874" size="1.778" layer="96" align="bottom-center"/>
</instance>
<instance part="SUPPLY3" gate="G$1" x="220.98" y="132.08" smashed="yes">
<attribute name="VALUE" x="220.98" y="134.874" size="1.778" layer="96" align="bottom-center"/>
</instance>
</instances>
<busses>
</busses>
<nets>
<net name="3.3V" class="0">
<segment>
<pinref part="J3" gate="G$1" pin="1"/>
<wire x1="116.84" y1="114.3" x2="114.3" y2="114.3" width="0.1524" layer="91"/>
<pinref part="SUPPLY8" gate="G$1" pin="3.3V"/>
</segment>
<segment>
<pinref part="J3" gate="G$1" pin="9"/>
<wire x1="116.84" y1="93.98" x2="101.6" y2="93.98" width="0.1524" layer="91"/>
<pinref part="SUPPLY9" gate="G$1" pin="3.3V"/>
</segment>
<segment>
<pinref part="SJ1" gate="G$1" pin="3"/>
<wire x1="215.9" y1="132.08" x2="220.98" y2="132.08" width="0.1524" layer="91"/>
<pinref part="SUPPLY3" gate="G$1" pin="3.3V"/>
</segment>
</net>
<net name="GND" class="0">
<segment>
<pinref part="J3" gate="G$1" pin="5"/>
<wire x1="116.84" y1="104.14" x2="114.3" y2="104.14" width="0.1524" layer="91"/>
<wire x1="114.3" y1="104.14" x2="114.3" y2="83.82" width="0.1524" layer="91"/>
<pinref part="J3" gate="G$1" pin="13"/>
<wire x1="114.3" y1="83.82" x2="114.3" y2="66.04" width="0.1524" layer="91"/>
<wire x1="114.3" y1="66.04" x2="114.3" y2="63.5" width="0.1524" layer="91"/>
<wire x1="116.84" y1="83.82" x2="114.3" y2="83.82" width="0.1524" layer="91"/>
<junction x="114.3" y="83.82"/>
<pinref part="J3" gate="G$1" pin="20"/>
<wire x1="116.84" y1="66.04" x2="114.3" y2="66.04" width="0.1524" layer="91"/>
<junction x="114.3" y="66.04"/>
<pinref part="GND7" gate="1" pin="GND"/>
</segment>
<segment>
<pinref part="J4" gate="G$1" pin="3"/>
<wire x1="139.7" y1="109.22" x2="142.24" y2="109.22" width="0.1524" layer="91"/>
<wire x1="142.24" y1="109.22" x2="142.24" y2="99.06" width="0.1524" layer="91"/>
<pinref part="J4" gate="G$1" pin="7"/>
<wire x1="142.24" y1="99.06" x2="142.24" y2="91.44" width="0.1524" layer="91"/>
<wire x1="142.24" y1="91.44" x2="142.24" y2="78.74" width="0.1524" layer="91"/>
<wire x1="142.24" y1="78.74" x2="142.24" y2="73.66" width="0.1524" layer="91"/>
<wire x1="142.24" y1="73.66" x2="142.24" y2="63.5" width="0.1524" layer="91"/>
<wire x1="139.7" y1="99.06" x2="142.24" y2="99.06" width="0.1524" layer="91"/>
<junction x="142.24" y="99.06"/>
<pinref part="J4" gate="G$1" pin="10"/>
<wire x1="139.7" y1="91.44" x2="142.24" y2="91.44" width="0.1524" layer="91"/>
<junction x="142.24" y="91.44"/>
<pinref part="J4" gate="G$1" pin="15"/>
<wire x1="139.7" y1="78.74" x2="142.24" y2="78.74" width="0.1524" layer="91"/>
<junction x="142.24" y="78.74"/>
<pinref part="GND8" gate="1" pin="GND"/>
<pinref part="J4" gate="G$1" pin="17"/>
<wire x1="139.7" y1="73.66" x2="142.24" y2="73.66" width="0.1524" layer="91"/>
<junction x="142.24" y="73.66"/>
</segment>
<segment>
<pinref part="J1" gate="G$1" pin="1"/>
<wire x1="48.26" y1="109.22" x2="50.8" y2="109.22" width="0.1524" layer="91"/>
<wire x1="50.8" y1="109.22" x2="50.8" y2="106.68" width="0.1524" layer="91"/>
<pinref part="GND1" gate="1" pin="GND"/>
</segment>
</net>
<net name="GPIO2" class="0">
<segment>
<pinref part="J3" gate="G$1" pin="2"/>
<wire x1="116.84" y1="111.76" x2="109.22" y2="111.76" width="0.1524" layer="91"/>
<label x="106.68" y="111.76" size="1.778" layer="95"/>
</segment>
</net>
<net name="GPIO3" class="0">
<segment>
<pinref part="J3" gate="G$1" pin="3"/>
<wire x1="116.84" y1="109.22" x2="109.22" y2="109.22" width="0.1524" layer="91"/>
<label x="106.68" y="109.22" size="1.778" layer="95"/>
</segment>
</net>
<net name="GPIO4" class="0">
<segment>
<pinref part="J3" gate="G$1" pin="4"/>
<wire x1="116.84" y1="106.68" x2="109.22" y2="106.68" width="0.1524" layer="91"/>
<label x="106.68" y="106.68" size="1.778" layer="95"/>
</segment>
<segment>
<pinref part="SJ2" gate="G$1" pin="3"/>
<wire x1="215.9" y1="101.6" x2="223.52" y2="101.6" width="0.1524" layer="91"/>
<label x="218.44" y="101.6" size="1.778" layer="95"/>
</segment>
</net>
<net name="GPIO17" class="0">
<segment>
<pinref part="J3" gate="G$1" pin="6"/>
<wire x1="116.84" y1="101.6" x2="109.22" y2="101.6" width="0.1524" layer="91"/>
<label x="106.68" y="101.6" size="1.778" layer="95"/>
</segment>
</net>
<net name="GPIO27" class="0">
<segment>
<pinref part="J3" gate="G$1" pin="7"/>
<wire x1="116.84" y1="99.06" x2="109.22" y2="99.06" width="0.1524" layer="91"/>
<label x="106.68" y="99.06" size="1.778" layer="95"/>
</segment>
</net>
<net name="GPIO22" class="0">
<segment>
<pinref part="J3" gate="G$1" pin="8"/>
<wire x1="116.84" y1="96.52" x2="109.22" y2="96.52" width="0.1524" layer="91"/>
<label x="106.68" y="96.52" size="1.778" layer="95"/>
</segment>
</net>
<net name="GPIO10" class="0">
<segment>
<pinref part="J3" gate="G$1" pin="10"/>
<wire x1="116.84" y1="91.44" x2="109.22" y2="91.44" width="0.1524" layer="91"/>
<label x="106.68" y="91.44" size="1.778" layer="95"/>
</segment>
</net>
<net name="GPIO9" class="0">
<segment>
<pinref part="J3" gate="G$1" pin="11"/>
<wire x1="116.84" y1="88.9" x2="109.22" y2="88.9" width="0.1524" layer="91"/>
<label x="106.68" y="88.9" size="1.778" layer="95"/>
</segment>
</net>
<net name="GPIO11" class="0">
<segment>
<pinref part="J3" gate="G$1" pin="12"/>
<wire x1="116.84" y1="86.36" x2="109.22" y2="86.36" width="0.1524" layer="91"/>
<label x="106.68" y="86.36" size="1.778" layer="95"/>
</segment>
</net>
<net name="GPIO0" class="0">
<segment>
<pinref part="J3" gate="G$1" pin="14"/>
<wire x1="116.84" y1="81.28" x2="109.22" y2="81.28" width="0.1524" layer="91"/>
<label x="106.68" y="81.28" size="1.778" layer="95"/>
</segment>
</net>
<net name="GPIO5" class="0">
<segment>
<pinref part="J3" gate="G$1" pin="15"/>
<wire x1="116.84" y1="78.74" x2="109.22" y2="78.74" width="0.1524" layer="91"/>
<label x="106.68" y="78.74" size="1.778" layer="95"/>
</segment>
</net>
<net name="GPIO6" class="0">
<segment>
<pinref part="J3" gate="G$1" pin="16"/>
<wire x1="116.84" y1="76.2" x2="109.22" y2="76.2" width="0.1524" layer="91"/>
<label x="106.68" y="76.2" size="1.778" layer="95"/>
</segment>
</net>
<net name="GPIO13" class="0">
<segment>
<pinref part="J3" gate="G$1" pin="17"/>
<wire x1="116.84" y1="73.66" x2="109.22" y2="73.66" width="0.1524" layer="91"/>
<label x="106.68" y="73.66" size="1.778" layer="95"/>
</segment>
<segment>
<pinref part="SJ3" gate="G$1" pin="3"/>
<wire x1="215.9" y1="71.12" x2="223.52" y2="71.12" width="0.1524" layer="91"/>
<label x="218.44" y="71.12" size="1.778" layer="95"/>
</segment>
</net>
<net name="GPIO19" class="0">
<segment>
<pinref part="J3" gate="G$1" pin="18"/>
<wire x1="116.84" y1="71.12" x2="109.22" y2="71.12" width="0.1524" layer="91"/>
<label x="106.68" y="71.12" size="1.778" layer="95"/>
</segment>
</net>
<net name="GPIO26" class="0">
<segment>
<pinref part="J3" gate="G$1" pin="19"/>
<wire x1="116.84" y1="68.58" x2="109.22" y2="68.58" width="0.1524" layer="91"/>
<label x="106.68" y="68.58" size="1.778" layer="95"/>
</segment>
</net>
<net name="GPIO14" class="0">
<segment>
<pinref part="J4" gate="G$1" pin="4"/>
<wire x1="139.7" y1="106.68" x2="147.32" y2="106.68" width="0.1524" layer="91"/>
<label x="142.24" y="106.68" size="1.778" layer="95"/>
</segment>
</net>
<net name="GPIO15" class="0">
<segment>
<pinref part="J4" gate="G$1" pin="5"/>
<wire x1="139.7" y1="104.14" x2="147.32" y2="104.14" width="0.1524" layer="91"/>
<label x="142.24" y="104.14" size="1.778" layer="95"/>
</segment>
</net>
<net name="GPIO18" class="0">
<segment>
<pinref part="J4" gate="G$1" pin="6"/>
<wire x1="139.7" y1="101.6" x2="147.32" y2="101.6" width="0.1524" layer="91"/>
<label x="142.24" y="101.6" size="1.778" layer="95"/>
</segment>
</net>
<net name="GPIO23" class="0">
<segment>
<pinref part="J4" gate="G$1" pin="8"/>
<wire x1="139.7" y1="96.52" x2="147.32" y2="96.52" width="0.1524" layer="91"/>
<label x="142.24" y="96.52" size="1.778" layer="95"/>
</segment>
</net>
<net name="GPIO24" class="0">
<segment>
<pinref part="J4" gate="G$1" pin="9"/>
<wire x1="139.7" y1="93.98" x2="147.32" y2="93.98" width="0.1524" layer="91"/>
<label x="142.24" y="93.98" size="1.778" layer="95"/>
</segment>
</net>
<net name="GPIO25" class="0">
<segment>
<pinref part="J4" gate="G$1" pin="11"/>
<wire x1="139.7" y1="88.9" x2="147.32" y2="88.9" width="0.1524" layer="91"/>
<label x="142.24" y="88.9" size="1.778" layer="95"/>
</segment>
</net>
<net name="GPIO8" class="0">
<segment>
<pinref part="J4" gate="G$1" pin="12"/>
<wire x1="139.7" y1="86.36" x2="147.32" y2="86.36" width="0.1524" layer="91"/>
<label x="142.24" y="86.36" size="1.778" layer="95"/>
</segment>
</net>
<net name="GPIO7" class="0">
<segment>
<pinref part="J4" gate="G$1" pin="13"/>
<wire x1="139.7" y1="83.82" x2="147.32" y2="83.82" width="0.1524" layer="91"/>
<label x="142.24" y="83.82" size="1.778" layer="95"/>
</segment>
</net>
<net name="GPIO1" class="0">
<segment>
<pinref part="J4" gate="G$1" pin="14"/>
<wire x1="139.7" y1="81.28" x2="147.32" y2="81.28" width="0.1524" layer="91"/>
<label x="142.24" y="81.28" size="1.778" layer="95"/>
</segment>
</net>
<net name="GPIO12" class="0">
<segment>
<pinref part="J4" gate="G$1" pin="16"/>
<wire x1="139.7" y1="76.2" x2="147.32" y2="76.2" width="0.1524" layer="91"/>
<label x="142.24" y="76.2" size="1.778" layer="95"/>
</segment>
<segment>
<pinref part="SJ3" gate="G$1" pin="1"/>
<wire x1="205.74" y1="71.12" x2="198.12" y2="71.12" width="0.1524" layer="91"/>
<label x="195.58" y="71.12" size="1.778" layer="95"/>
</segment>
</net>
<net name="GPIO16" class="0">
<segment>
<pinref part="J4" gate="G$1" pin="18"/>
<wire x1="139.7" y1="71.12" x2="147.32" y2="71.12" width="0.1524" layer="91"/>
<label x="142.24" y="71.12" size="1.778" layer="95"/>
</segment>
<segment>
<pinref part="SJ2" gate="G$1" pin="1"/>
<wire x1="205.74" y1="101.6" x2="198.12" y2="101.6" width="0.1524" layer="91"/>
<label x="195.58" y="101.6" size="1.778" layer="95"/>
</segment>
</net>
<net name="GPIO20" class="0">
<segment>
<pinref part="J4" gate="G$1" pin="19"/>
<wire x1="139.7" y1="68.58" x2="147.32" y2="68.58" width="0.1524" layer="91"/>
<label x="142.24" y="68.58" size="1.778" layer="95"/>
</segment>
</net>
<net name="GPIO21" class="0">
<segment>
<pinref part="J4" gate="G$1" pin="20"/>
<wire x1="139.7" y1="66.04" x2="147.32" y2="66.04" width="0.1524" layer="91"/>
<label x="142.24" y="66.04" size="1.778" layer="95"/>
</segment>
</net>
<net name="5V" class="0">
<segment>
<pinref part="J4" gate="G$1" pin="1"/>
<wire x1="139.7" y1="114.3" x2="142.24" y2="114.3" width="0.1524" layer="91"/>
<wire x1="142.24" y1="114.3" x2="142.24" y2="111.76" width="0.1524" layer="91"/>
<pinref part="J4" gate="G$1" pin="2"/>
<wire x1="142.24" y1="111.76" x2="139.7" y2="111.76" width="0.1524" layer="91"/>
<pinref part="SUPPLY2" gate="G$1" pin="5V"/>
<junction x="142.24" y="114.3"/>
</segment>
<segment>
<pinref part="SJ1" gate="G$1" pin="1"/>
<wire x1="205.74" y1="132.08" x2="200.66" y2="132.08" width="0.1524" layer="91"/>
<wire x1="205.74" y1="132.08" x2="210.82" y2="132.08" width="0.1524" layer="91"/>
<junction x="205.74" y="132.08"/>
<pinref part="SUPPLY1" gate="G$1" pin="5V"/>
</segment>
</net>
<net name="VFAN" class="0">
<segment>
<pinref part="J1" gate="G$1" pin="2"/>
<wire x1="48.26" y1="111.76" x2="58.42" y2="111.76" width="0.1524" layer="91"/>
<label x="53.34" y="111.76" size="1.778" layer="95"/>
</segment>
<segment>
<pinref part="SJ1" gate="G$1" pin="2"/>
<wire x1="210.82" y1="127" x2="210.82" y2="119.38" width="0.1524" layer="91"/>
<label x="210.82" y="116.84" size="1.778" layer="95" rot="R90"/>
</segment>
</net>
<net name="TACH" class="0">
<segment>
<pinref part="J1" gate="G$1" pin="3"/>
<wire x1="48.26" y1="114.3" x2="58.42" y2="114.3" width="0.1524" layer="91"/>
<label x="53.34" y="114.3" size="1.778" layer="95"/>
</segment>
<segment>
<pinref part="SJ2" gate="G$1" pin="2"/>
<wire x1="210.82" y1="96.52" x2="210.82" y2="88.9" width="0.1524" layer="91"/>
<label x="210.82" y="86.36" size="1.778" layer="95" rot="R90"/>
</segment>
</net>
<net name="PWM" class="0">
<segment>
<pinref part="J1" gate="G$1" pin="4"/>
<wire x1="48.26" y1="116.84" x2="58.42" y2="116.84" width="0.1524" layer="91"/>
<label x="53.34" y="116.84" size="1.778" layer="95"/>
</segment>
<segment>
<pinref part="SJ3" gate="G$1" pin="2"/>
<wire x1="210.82" y1="66.04" x2="210.82" y2="58.42" width="0.1524" layer="91"/>
<label x="210.82" y="55.88" size="1.778" layer="95" rot="R90"/>
</segment>
</net>
</nets>
</sheet>
</sheets>
</schematic>
</drawing>
<compatibility>
<note version="6.3" minversion="6.2.2" severity="warning">
Since Version 6.2.2 text objects can contain more than one line,
which will not be processed correctly with this version.
</note>
<note version="8.2" severity="warning">
Since Version 8.2, EAGLE supports online libraries. The ids
of those online libraries will not be understood (or retained)
with this version.
</note>
<note version="8.3" severity="warning">
Since Version 8.3, EAGLE supports URNs for individual library
assets (packages, symbols, and devices). The URNs of those assets
will not be understood (or retained) with this version.
</note>
<note version="8.3" severity="warning">
Since Version 8.3, EAGLE supports the association of 3D packages
with devices in libraries, schematics, and board files. Those 3D
packages will not be understood (or retained) with this version.
</note>
</compatibility>
</eagle>
